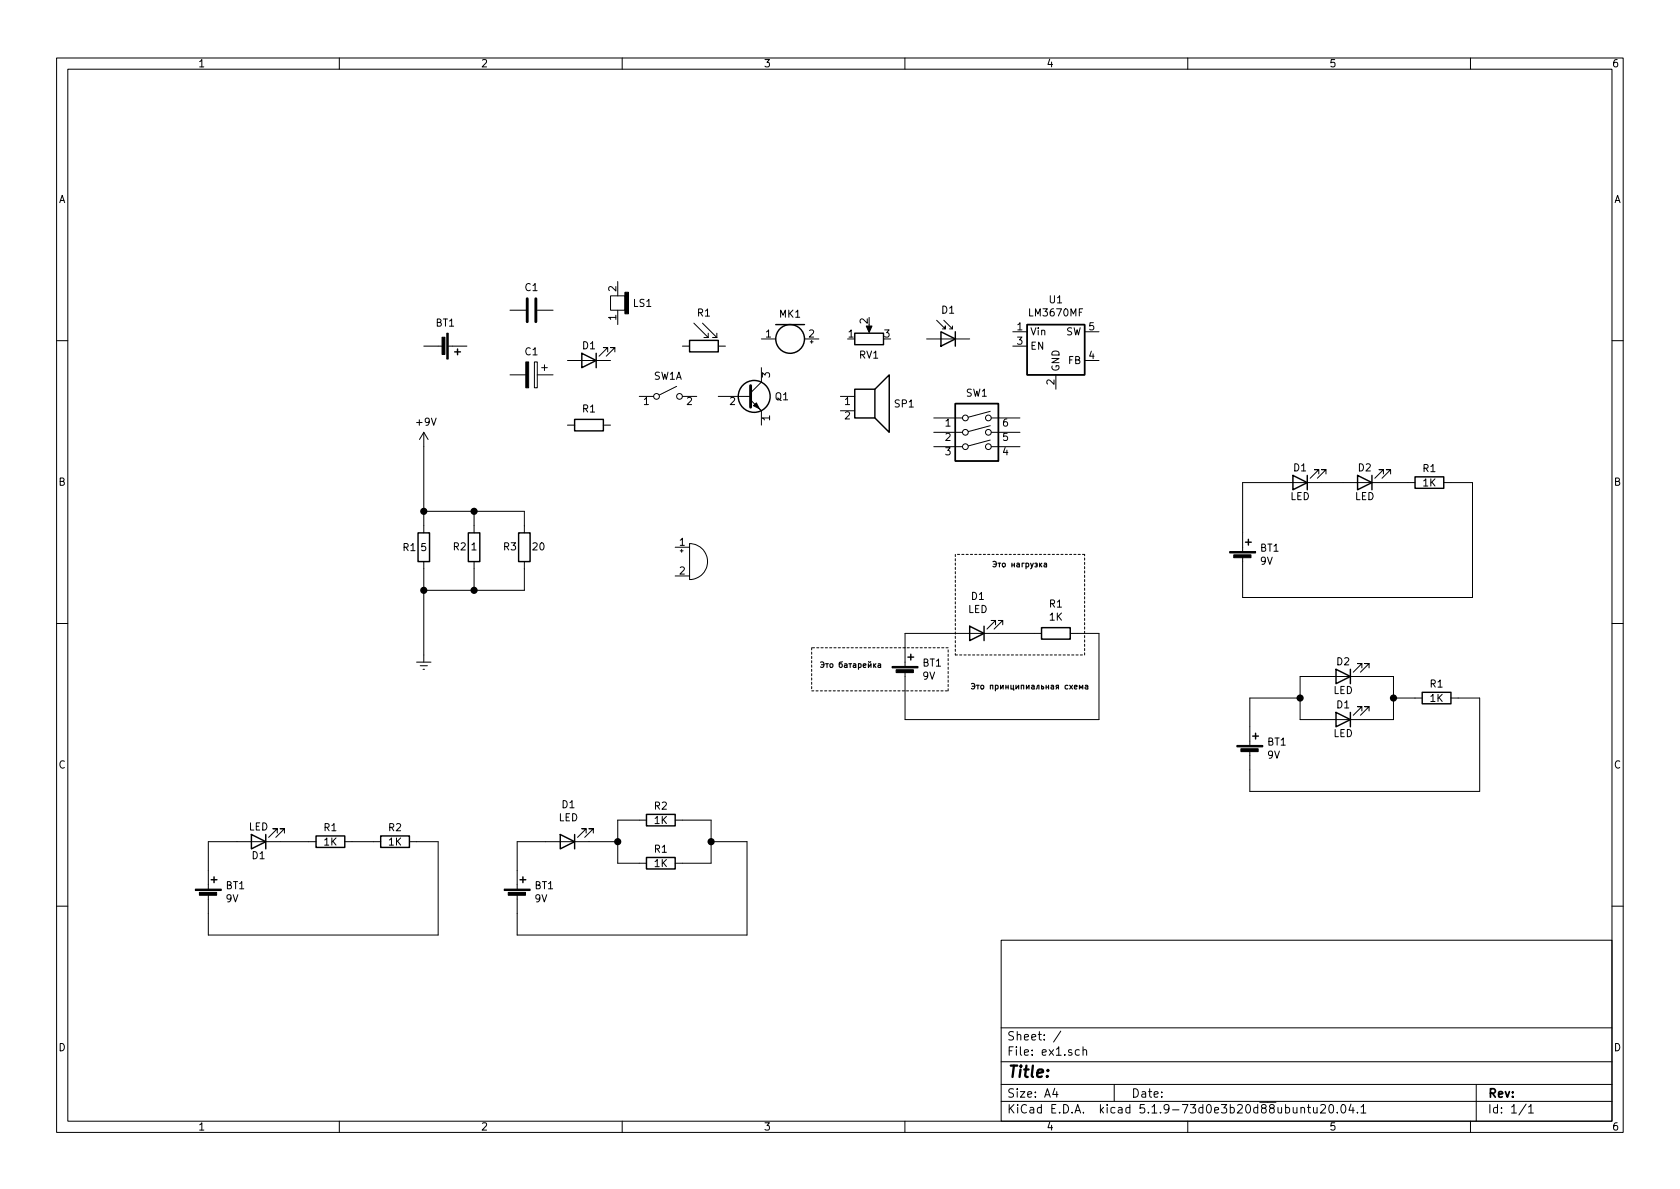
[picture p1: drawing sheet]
EESchema Schematic File Version 4
EELAYER 30 0
EELAYER END
$Descr A4 11693 8268
encoding utf-8
Sheet 1 1
Title ""
Date ""
Rev ""
Comp ""
Comment1 ""
Comment2 ""
Comment3 ""
Comment4 ""
$EndDescr
$Comp
L Device:R R2
U 1 1
P 3300 3800
F 0 "R2" H 3400 3800 50  0000 C CNN
F 1 "1" H 3300 3800 50  0000 C CNN
F 2 "" V 3230 3800 50  0001 C CNN
F 3 "~" H 3300 3800 50  0001 C CNN
	1    3300 3800
	-1   0    0    1   
$EndComp
$Comp
L Device:R R1
U 1 1
P 2950 3800
F 0 "R1" H 2850 3800 50  0000 C CNN
F 1 "5" H 2950 3800 50  0000 C CNN
F 2 "" V 2880 3800 50  0001 C CNN
F 3 "~" H 2950 3800 50  0001 C CNN
	1    2950 3800
	1    0    0    -1  
$EndComp
Wire Wire Line
	2950 3650 2950 3550
Wire Wire Line
	2950 3550 3300 3550
Wire Wire Line
	3300 3550 3300 3650
Wire Wire Line
	2950 3950 2950 4100
Wire Wire Line
	2950 4100 3300 4100
Wire Wire Line
	3300 4100 3300 3950
$Comp
L power:+9V #PWR01
U 1 1
P 2950 3100
F 0 "#PWR01" H 2950 2950 50  0001 C CNN
F 1 "+9V" H 2965 3273 50  0000 C CNN
F 2 "" H 2950 3100 50  0001 C CNN
F 3 "" H 2950 3100 50  0001 C CNN
	1    2950 3100
	1    0    0    -1  
$EndComp
Wire Wire Line
	2950 3100 2950 3550
Connection ~ 2950 3550
$Comp
L power:Earth #PWR02
U 1 1
P 2950 4550
F 0 "#PWR02" H 2950 4300 50  0001 C CNN
F 1 "Earth" H 2950 4400 50  0001 C CNN
F 2 "" H 2950 4550 50  0001 C CNN
F 3 "~" H 2950 4550 50  0001 C CNN
	1    2950 4550
	1    0    0    -1  
$EndComp
Wire Wire Line
	2950 4550 2950 4100
Connection ~ 2950 4100
$Comp
L Device:R R3
U 1 1
P 3650 3800
F 0 "R3" H 3750 3800 50  0000 C CNN
F 1 "20" H 3550 3800 50  0000 C CNN
F 2 "" V 3580 3800 50  0001 C CNN
F 3 "~" H 3650 3800 50  0001 C CNN
	1    3650 3800
	-1   0    0    1   
$EndComp
Wire Wire Line
	3650 3650 3650 3550
Wire Wire Line
	3650 3550 3300 3550
Connection ~ 3300 3550
Wire Wire Line
	3300 4100 3650 4100
Wire Wire Line
	3650 4100 3650 3950
Connection ~ 3300 4100
$Comp
L Device:LED D1
U 1 1
P 4100 2500
F 0 "D1" H 4100 2400 50  0000 C CNN
F 1 "LED" H 4093 2336 50  0001 C CNN
F 2 "" H 4100 2500 50  0001 C CNN
F 3 "~" H 4100 2500 50  0001 C CNN
	1    4100 2500
	-1   0    0    1   
$EndComp
$Comp
L Device:R R1
U 1 1
P 4100 2950
F 0 "R1" V 3985 2950 50  0000 C CNN
F 1 "R" V 3984 2950 50  0001 C CNN
F 2 "" V 4030 2950 50  0001 C CNN
F 3 "~" H 4100 2950 50  0001 C CNN
	1    4100 2950
	0    1    1    0   
$EndComp
$Comp
L Switch:SW_DPST_x2 SW1
U 1 1
P 4650 2750
F 0 "SW1" H 4650 2893 50  0000 C CNN
F 1 "SW_DPST_x2" H 4650 2894 50  0001 C CNN
F 2 "" H 4650 2750 50  0001 C CNN
F 3 "~" H 4650 2750 50  0001 C CNN
	1    4650 2750
	1    0    0    -1  
$EndComp
$Comp
L Transistor_BJT:PN2222A Q1
U 1 1
P 5200 2750
F 0 "Q1" H 5390 2750 50  0000 L CNN
F 1 "PN2222A" H 5390 2705 50  0001 L CNN
F 2 "Package_TO_SOT_THT:TO-92_Inline" H 5400 2675 50  0001 L CIN
F 3 "https://www.onsemi.com/pub/Collateral/PN2222-D.PDF" H 5200 2750 50  0001 L CNN
	1    5200 2750
	1    0    0    -1  
$EndComp
$Comp
L Device:R_PHOTO R1
U 1 1
P 4900 2400
F 0 "R1" V 4667 2400 50  0000 C CNN
F 1 "R_PHOTO" V 4666 2400 50  0001 C CNN
F 2 "" V 4950 2150 50  0001 L CNN
F 3 "~" H 4900 2350 50  0001 C CNN
	1    4900 2400
	0    -1   1    0   
$EndComp
$Comp
L Device:Microphone MK1
U 1 1
P 5500 2350
F 0 "MK1" V 5325 2350 50  0000 C CNN
F 1 "Microphone" V 5324 2350 50  0001 C CNN
F 2 "" V 5500 2450 50  0001 C CNN
F 3 "~" V 5500 2450 50  0001 C CNN
	1    5500 2350
	0    1    1    0   
$EndComp
$Comp
L Device:Earphone LS1
U 1 1
P 4300 2150
F 0 "LS1" H 4402 2200 50  0000 L CNN
F 1 "Earphone" H 4403 2155 50  0001 L CNN
F 2 "" V 4300 2250 50  0001 C CNN
F 3 "~" V 4300 2250 50  0001 C CNN
	1    4300 2150
	1    0    0    -1  
$EndComp
$Comp
L Device:R_POT RV1
U 1 1
P 6050 2350
F 0 "RV1" V 5935 2350 50  0000 C CNN
F 1 "R_POT" V 5844 2350 50  0001 C CNN
F 2 "" H 6050 2350 50  0001 C CNN
F 3 "~" H 6050 2350 50  0001 C CNN
	1    6050 2350
	0    -1   -1   0   
$EndComp
$Comp
L Device:Speaker SP1
U 1 1
P 6050 2750
F 0 "SP1" H 6220 2700 50  0000 L CNN
F 1 "Speaker" H 6220 2655 50  0001 L CNN
F 2 "" H 6050 2550 50  0001 C CNN
F 3 "~" H 6040 2700 50  0001 C CNN
	1    6050 2750
	1    0    0    -1  
$EndComp
$Comp
L Device:D_Photo D1
U 1 1
P 6550 2350
F 0 "D1" H 6500 2553 50  0000 C CNN
F 1 "D_Photo" H 6500 2554 50  0001 C CNN
F 2 "" H 6500 2350 50  0001 C CNN
F 3 "~" H 6500 2350 50  0001 C CNN
	1    6550 2350
	-1   0    0    -1  
$EndComp
$Comp
L Switch:SW_DIP_x03 SW1
U 1 1
P 6800 3100
F 0 "SW1" H 6800 3475 50  0000 C CNN
F 1 "SW_DIP_x03" H 6800 3476 50  0001 C CNN
F 2 "" H 6800 3100 50  0001 C CNN
F 3 "~" H 6800 3100 50  0001 C CNN
	1    6800 3100
	1    0    0    -1  
$EndComp
$Comp
L Regulator_Switching:LM3670MF U1
U 1 1
P 7350 2400
F 0 "U1" H 7350 2725 50  0000 C CNN
F 1 "LM3670MF" H 7350 2634 50  0000 C CNN
F 2 "Package_TO_SOT_SMD:TSOT-23-5" H 7400 2150 50  0001 L CNN
F 3 "http://www.ti.com/lit/ds/symlink/lm3670.pdf" H 7100 2050 50  0001 C CNN
	1    7350 2400
	1    0    0    -1  
$EndComp
$Comp
L Device:C C1
U 1 1
P 3700 2150
F 0 "C1" V 3540 2150 50  0000 C CNN
F 1 "C" V 3539 2150 50  0001 C CNN
F 2 "" H 3738 2000 50  0001 C CNN
F 3 "~" H 3700 2150 50  0001 C CNN
	1    3700 2150
	0    1    1    0   
$EndComp
$Comp
L Device:CP C1
U 1 1
P 3700 2600
F 0 "C1" V 3537 2600 50  0000 C CNN
F 1 "CP" V 3536 2600 50  0001 C CNN
F 2 "" H 3738 2450 50  0001 C CNN
F 3 "~" H 3700 2600 50  0001 C CNN
	1    3700 2600
	0    1    1    0   
$EndComp
$Comp
L Device:Battery_Cell BT1
U 1 1
P 3050 2400
F 0 "BT1" V 2887 2450 50  0000 C CNN
F 1 "Battery_Cell" V 2886 2450 50  0001 C CNN
F 2 "" V 3050 2460 50  0001 C CNN
F 3 "~" V 3050 2460 50  0001 C CNN
	1    3050 2400
	0    1    1    0   
$EndComp
$Comp
L Device:Buzzer BZ?
U 1 1
P 4800 3900
F 0 "BZ?" H 4952 3929 50  0001 L CNN
F 1 "Buzzer" H 4952 3838 50  0001 L CNN
F 2 "" V 4775 4000 50  0001 C CNN
F 3 "~" V 4775 4000 50  0001 C CNN
	1    4800 3900
	1    0    0    -1  
$EndComp
$Comp
L Device:Battery_Cell BT1
U 1 1
P 6300 4700
F 0 "BT1" H 6418 4796 50  0000 L CNN
F 1 "9V" H 6418 4705 50  0000 L CNN
F 2 "" V 6300 4760 50  0001 C CNN
F 3 "~" V 6300 4760 50  0001 C CNN
	1    6300 4700
	1    0    0    -1  
$EndComp
$Comp
L Device:LED D1
U 1 1
P 6800 4400
F 0 "D1" H 6793 4145 50  0000 C CNN
F 1 "LED" H 6793 4236 50  0000 C CNN
F 2 "" H 6800 4400 50  0001 C CNN
F 3 "~" H 6800 4400 50  0001 C CNN
	1    6800 4400
	-1   0    0    1   
$EndComp
$Comp
L Device:R R1
U 1 1
P 7350 4400
F 0 "R1" V 7143 4400 50  0000 C CNN
F 1 "1K" V 7234 4400 50  0000 C CNN
F 2 "" V 7280 4400 50  0001 C CNN
F 3 "~" H 7350 4400 50  0001 C CNN
	1    7350 4400
	0    1    1    0   
$EndComp
Wire Wire Line
	6300 4500 6300 4400
Wire Wire Line
	6300 4400 6650 4400
Wire Wire Line
	6950 4400 7200 4400
Wire Wire Line
	6300 4800 6300 5000
Wire Wire Line
	6300 5000 7650 5000
Wire Wire Line
	7650 5000 7650 4400
Wire Wire Line
	7650 4400 7500 4400
Text Notes 6750 4800 0    39   ~ 8
Это принципиальная схема
Wire Notes Line
	6650 4550 7550 4550
Wire Notes Line
	7550 4550 7550 3850
Wire Notes Line
	7550 3850 6650 3850
Wire Notes Line
	6650 3850 6650 4550
Text Notes 6900 3950 0    39   ~ 8
Это нагрузка
Wire Notes Line
	6600 4800 6600 4500
Wire Notes Line
	6600 4500 5650 4500
Wire Notes Line
	5650 4500 5650 4800
Wire Notes Line
	5650 4800 6600 4800
Text Notes 5700 4650 0    39   ~ 8
Это батарейка
$Comp
L Device:Battery_Cell BT1
U 1 1
P 8650 3900
F 0 "BT1" H 8768 3996 50  0000 L CNN
F 1 "9V" H 8768 3905 50  0000 L CNN
F 2 "" V 8650 3960 50  0001 C CNN
F 3 "~" V 8650 3960 50  0001 C CNN
	1    8650 3900
	1    0    0    -1  
$EndComp
$Comp
L Device:R R1
U 1 1
P 9950 3350
F 0 "R1" V 9850 3350 50  0000 C CNN
F 1 "1K" V 9950 3350 50  0000 C CNN
F 2 "" V 9880 3350 50  0001 C CNN
F 3 "~" H 9950 3350 50  0001 C CNN
	1    9950 3350
	0    1    1    0   
$EndComp
$Comp
L Device:LED D2
U 1 1
P 9500 3350
F 0 "D2" H 9500 3250 50  0000 C CNN
F 1 "LED" H 9500 3450 50  0000 C CNN
F 2 "" H 9500 3350 50  0001 C CNN
F 3 "~" H 9500 3350 50  0001 C CNN
	1    9500 3350
	-1   0    0    1   
$EndComp
Wire Wire Line
	8650 3700 8650 3350
Wire Wire Line
	10250 4150 8650 4150
Wire Wire Line
	8650 4150 8650 4000
Wire Wire Line
	10100 3350 10250 3350
Wire Wire Line
	10250 3350 10250 4150
$Comp
L Device:LED D1
U 1 1
P 9050 3350
F 0 "D1" H 9050 3250 50  0000 C CNN
F 1 "LED" H 9050 3450 50  0000 C CNN
F 2 "" H 9050 3350 50  0001 C CNN
F 3 "~" H 9050 3350 50  0001 C CNN
	1    9050 3350
	-1   0    0    1   
$EndComp
Wire Wire Line
	8650 3350 8900 3350
Wire Wire Line
	9200 3350 9350 3350
Wire Wire Line
	9650 3350 9800 3350
$Comp
L Device:Battery_Cell BT1
U 1 1
P 8700 5250
F 0 "BT1" H 8818 5346 50  0000 L CNN
F 1 "9V" H 8818 5255 50  0000 L CNN
F 2 "" V 8700 5310 50  0001 C CNN
F 3 "~" V 8700 5310 50  0001 C CNN
	1    8700 5250
	1    0    0    -1  
$EndComp
$Comp
L Device:R R1
U 1 1
P 10000 4850
F 0 "R1" V 9900 4850 50  0000 C CNN
F 1 "1K" V 10000 4850 50  0000 C CNN
F 2 "" V 9930 4850 50  0001 C CNN
F 3 "~" H 10000 4850 50  0001 C CNN
	1    10000 4850
	0    1    1    0   
$EndComp
$Comp
L Device:LED D2
U 1 1
P 9350 4700
F 0 "D2" H 9350 4600 50  0000 C CNN
F 1 "LED" H 9350 4800 50  0000 C CNN
F 2 "" H 9350 4700 50  0001 C CNN
F 3 "~" H 9350 4700 50  0001 C CNN
	1    9350 4700
	-1   0    0    1   
$EndComp
Wire Wire Line
	10300 5500 8700 5500
Wire Wire Line
	8700 5500 8700 5350
$Comp
L Device:LED D1
U 1 1
P 9350 5000
F 0 "D1" H 9350 4900 50  0000 C CNN
F 1 "LED" H 9350 5100 50  0000 C CNN
F 2 "" H 9350 5000 50  0001 C CNN
F 3 "~" H 9350 5000 50  0001 C CNN
	1    9350 5000
	-1   0    0    1   
$EndComp
Wire Wire Line
	10300 5500 10300 4850
Wire Wire Line
	10300 4850 10150 4850
Wire Wire Line
	9850 4850 9700 4850
Wire Wire Line
	9700 4850 9700 4700
Wire Wire Line
	9700 4700 9500 4700
Wire Wire Line
	9500 5000 9700 5000
Wire Wire Line
	9700 5000 9700 4850
Connection ~ 9700 4850
Wire Wire Line
	9200 4700 9050 4700
Wire Wire Line
	9050 4700 9050 4850
Wire Wire Line
	9050 5000 9200 5000
Wire Wire Line
	8700 5050 8700 4850
Wire Wire Line
	8700 4850 9050 4850
Connection ~ 9050 4850
Wire Wire Line
	9050 4850 9050 5000
$Comp
L Device:Battery_Cell BT1
U 1 1
P 3600 6250
F 0 "BT1" H 3718 6346 50  0000 L CNN
F 1 "9V" H 3718 6255 50  0000 L CNN
F 2 "" V 3600 6310 50  0001 C CNN
F 3 "~" V 3600 6310 50  0001 C CNN
	1    3600 6250
	1    0    0    -1  
$EndComp
Wire Wire Line
	5200 6500 3600 6500
Wire Wire Line
	3600 6500 3600 6350
Wire Wire Line
	5200 6500 5200 5850
Wire Wire Line
	4750 6000 4950 6000
Wire Wire Line
	4450 5700 4300 5700
Wire Wire Line
	4300 6000 4450 6000
Wire Wire Line
	3600 6050 3600 5850
Wire Wire Line
	4950 5700 4750 5700
$Comp
L Device:R R2
U 1 1
P 4600 5700
F 0 "R2" V 4500 5700 50  0000 C CNN
F 1 "1K" V 4600 5700 50  0000 C CNN
F 2 "" V 4530 5700 50  0001 C CNN
F 3 "~" H 4600 5700 50  0001 C CNN
	1    4600 5700
	0    1    1    0   
$EndComp
$Comp
L Device:R R1
U 1 1
P 4600 6000
F 0 "R1" V 4500 6000 50  0000 C CNN
F 1 "1K" V 4600 6000 50  0000 C CNN
F 2 "" V 4530 6000 50  0001 C CNN
F 3 "~" H 4600 6000 50  0001 C CNN
	1    4600 6000
	0    1    1    0   
$EndComp
Wire Wire Line
	4950 5700 4950 5850
Wire Wire Line
	4300 5700 4300 5850
$Comp
L Device:LED D1
U 1 1
P 3950 5850
F 0 "D1" H 3943 5595 50  0000 C CNN
F 1 "LED" H 3943 5686 50  0000 C CNN
F 2 "" H 3950 5850 50  0001 C CNN
F 3 "~" H 3950 5850 50  0001 C CNN
	1    3950 5850
	-1   0    0    1   
$EndComp
Wire Wire Line
	3600 5850 3800 5850
Wire Wire Line
	4100 5850 4300 5850
Connection ~ 4300 5850
Wire Wire Line
	4300 5850 4300 6000
Wire Wire Line
	5200 5850 4950 5850
Connection ~ 4950 5850
Wire Wire Line
	4950 5850 4950 6000
$Comp
L Device:Battery_Cell BT1
U 1 1
P 1450 6250
F 0 "BT1" H 1568 6346 50  0000 L CNN
F 1 "9V" H 1568 6255 50  0000 L CNN
F 2 "" V 1450 6310 50  0001 C CNN
F 3 "~" V 1450 6310 50  0001 C CNN
	1    1450 6250
	1    0    0    -1  
$EndComp
Wire Wire Line
	3050 6500 1450 6500
Wire Wire Line
	1450 6500 1450 6350
Wire Wire Line
	3050 6500 3050 5850
Wire Wire Line
	1450 6050 1450 5850
$Comp
L Device:R R2
U 1 1
P 2750 5850
F 0 "R2" V 2650 5850 50  0000 C CNN
F 1 "1K" V 2750 5850 50  0000 C CNN
F 2 "" V 2680 5850 50  0001 C CNN
F 3 "~" H 2750 5850 50  0001 C CNN
	1    2750 5850
	0    1    1    0   
$EndComp
$Comp
L Device:R R1
U 1 1
P 2300 5850
F 0 "R1" V 2200 5850 50  0000 C CNN
F 1 "1K" V 2300 5850 50  0000 C CNN
F 2 "" V 2230 5850 50  0001 C CNN
F 3 "~" H 2300 5850 50  0001 C CNN
	1    2300 5850
	0    1    1    0   
$EndComp
$Comp
L Device:LED D1
U 1 1
P 1800 5850
F 0 "D1" H 1800 5950 50  0000 C CNN
F 1 "LED" H 1800 5750 50  0000 C CNN
F 2 "" H 1800 5850 50  0001 C CNN
F 3 "~" H 1800 5850 50  0001 C CNN
	1    1800 5850
	-1   0    0    1   
$EndComp
Wire Wire Line
	1450 5850 1650 5850
Wire Wire Line
	1950 5850 2150 5850
Wire Wire Line
	2450 5850 2600 5850
Wire Wire Line
	2900 5850 3050 5850
$EndSCHEMATC
